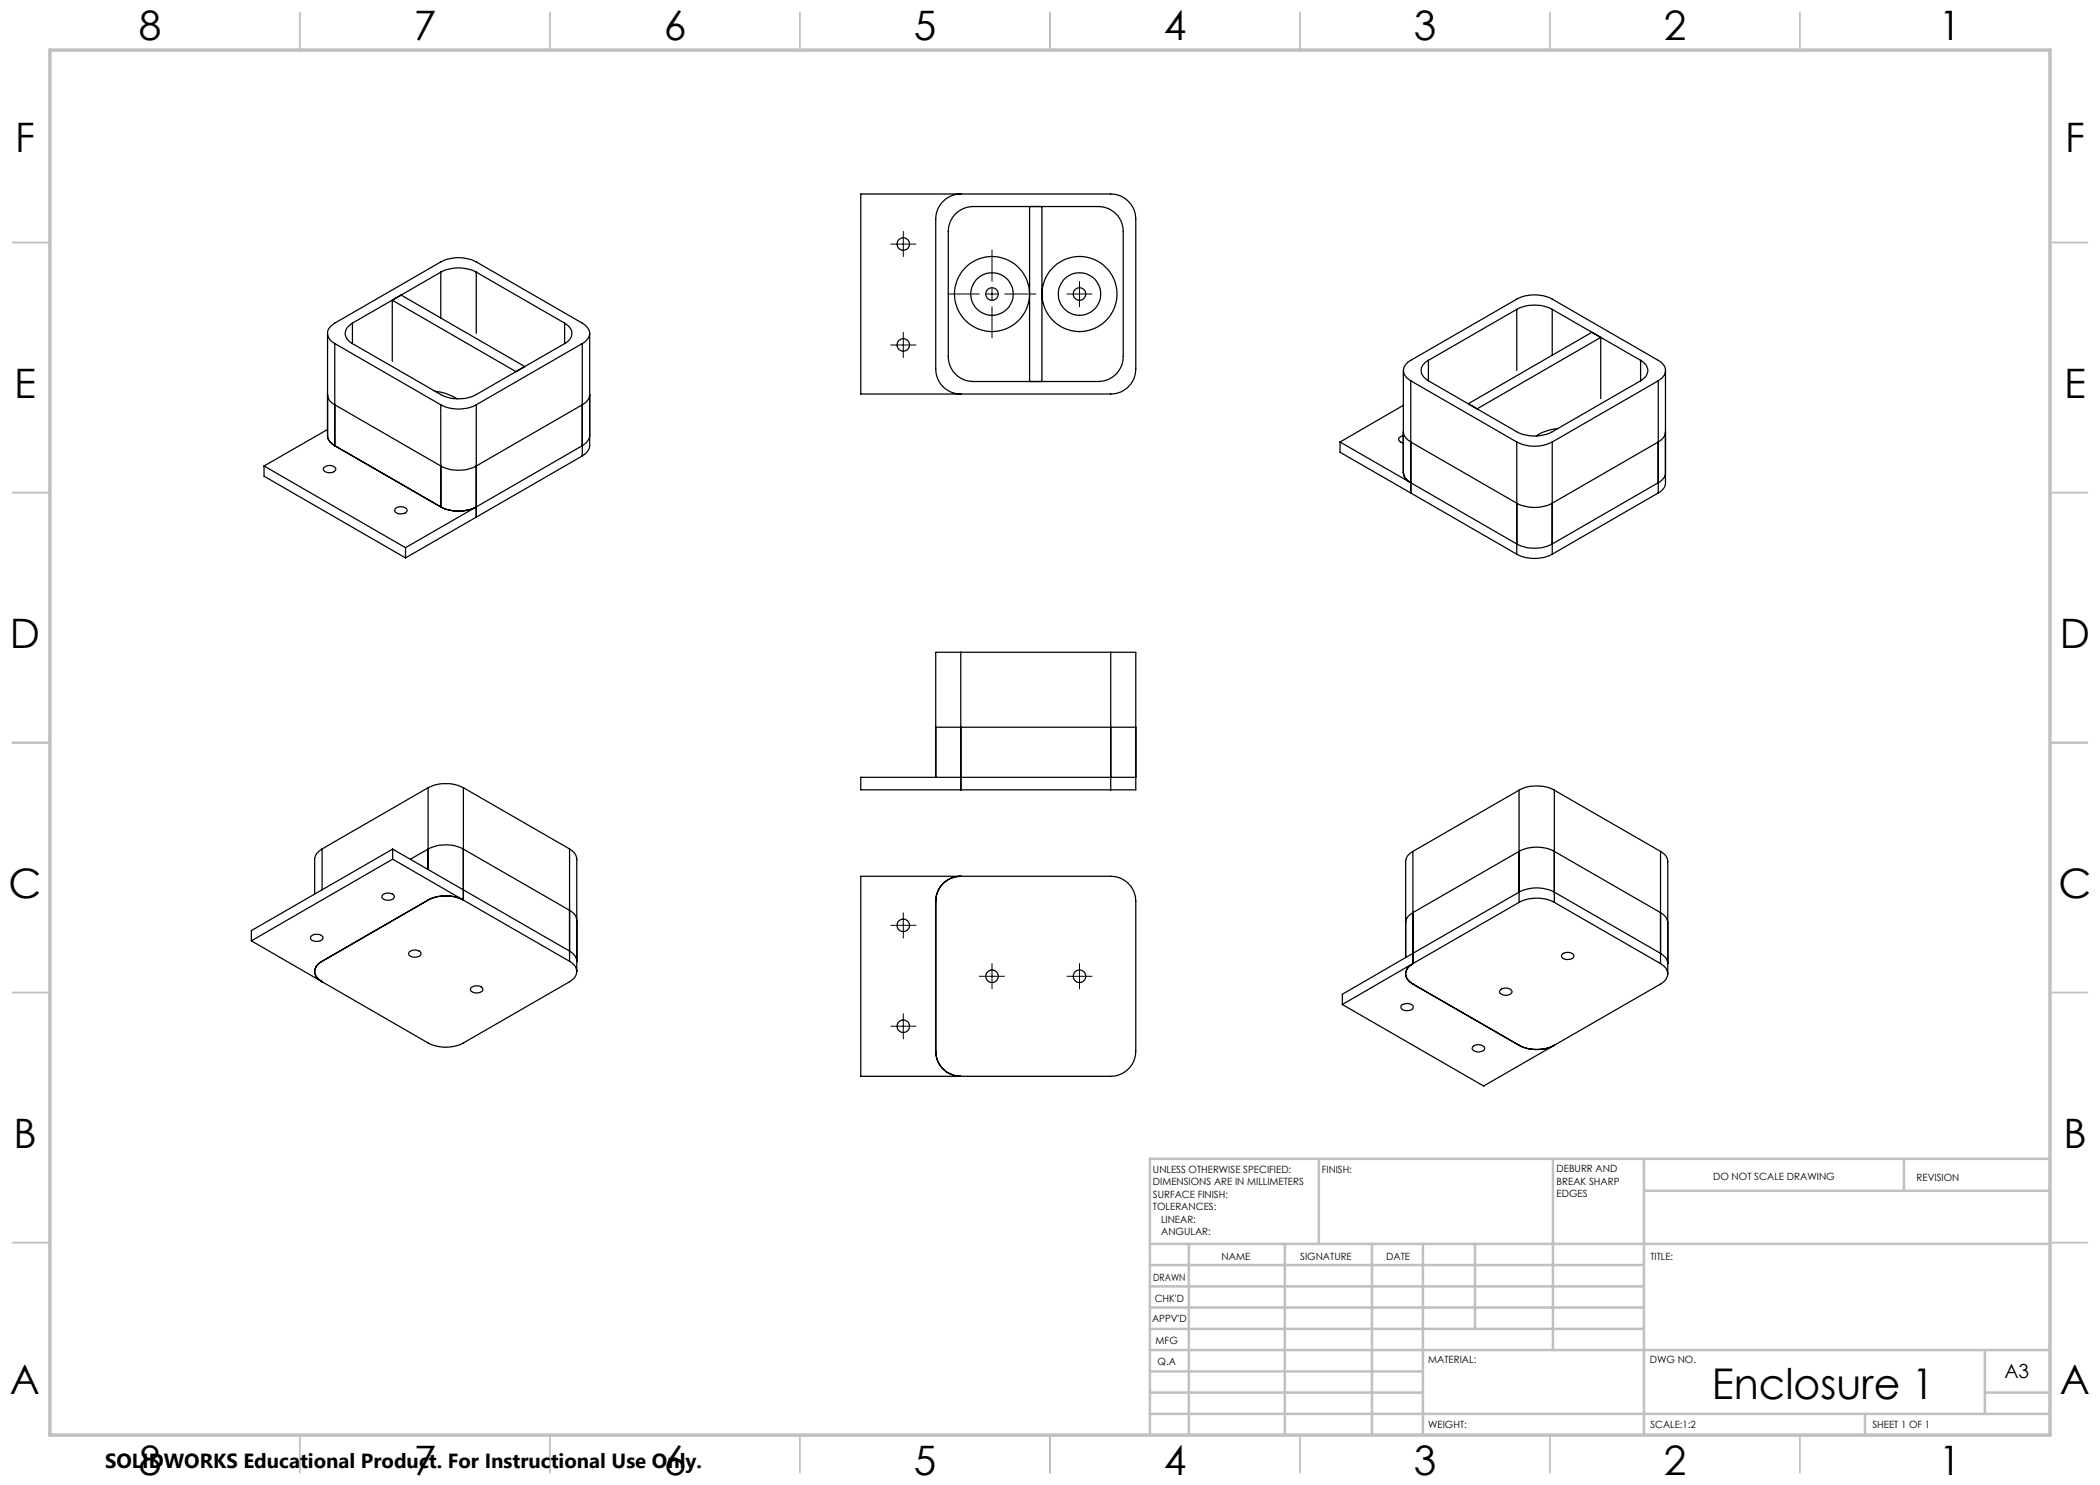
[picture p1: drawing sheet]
<svg xmlns="http://www.w3.org/2000/svg" width="420mm" height="297mm" viewBox="0 0 420 297" stroke-linecap="round" stroke-linejoin="round" font-family="sans-serif">
<g fill="none" stroke="#000" stroke-width=".2">
<path d="M178.2 48.8h5M180.7 46.3v5M189.6 58.8h6.3M197.1 58.8h2.6M198.4 50v6.3M198.4 57.5v2.6M200.9 58.8h6.3M213.4 58.8h5M215.9 56.3v5M178.2 69h5M180.7 66.5v5M198.4 61.3v6.3"/>
<path d="M178.2 185.1h5M180.7 182.6v5M195.9 195.3h5M198.4 192.7v5.1M213.4 195.3h5M215.9 192.7v5.1M178.2 205.2h5M180.7 202.7v5.1"/>
</g>
<g fill="none" stroke="#c0c0c0" stroke-width=".35">
<path d="M60 2.5v7.5M110 2.5v7.5M160 2.5v7.5M210 2.5v7.5M260 2.5v7.5M310 2.5v7.5M360 2.5v7.5M2.5 48.5h7.5M410 48.5h7.5M2.5 98.5h7.5M410 98.5h7.5M2.5 148.5h7.5"/>
<path d="M410 148.5h7.5M2.5 198.5h7.5M410 198.5h7.5M2.5 248.5h7.5M410 248.5h7.5M60 287v7.5M110 287v7.5M160 287v7.5M210 287v7.5M260 287v7.5M310 287v7.5M360 287v7.5"/>
</g>
<g fill="none" stroke="#c0c0c0" stroke-width=".5">
<path d="M263.8 231.8v17M310.6 231.8v38.2M328.8 231.8v55.2M328.8 238.2h81.2M380.8 231.8v6.4M410 231.8h-180v55.2M230 248.8h180M230 257.3h98.8M230 253h98.8M237.8 248.8v38.2M257 248.8v38.2M274.4 248.8v38.2"/>
<path d="M284.6 248.8v38.2M295 248.8v17M230 265.8h98.8M230 261.5h98.8M230 278.5h54.6M230 274.3h54.6M230 270h180M397 278.5h13M397 270v12.8M230 282.8h180M373 282.8v4.2"/>
</g>
<path d="M10 10h400v277h-400z" fill="none" stroke="#c0c0c0" stroke-width=".7"/>
<g fill="none" stroke="#000" stroke-width=".25">
<path d="M172.2 38.8h49.9a5 5 0 0 1 5.1 5v30a5 5 0 0 1-5.1 5h-49.9zM192.2 38.8a5 5 0 0 0-5.1 5v30a5 5 0 0 0 5.1 5M88.2 54.4a7.8 7.8 0 0 1 7 0M88.2 54.4l-17.7 10.2M88.2 54.4v9.2M95.2 54.4l17.7 10.2M95.2 54.4v12.3M190.9 43a4.9 4.9 0 0 1 3.8-1.7h24.9a5 5 0 0 1 5 5v25a5 5 0 0 1-5 5h-24.9a5 5 0 0 1-5-5v-25l.1-1 .3-1zM205.9 41.3v35M208.4 41.3v35M65.5 66.7v20.4a2.46 2.46 0 0 0 1.5 2M65.5 78.9a2.36 2.36 0 0 0 1.5 2.1l21.2 12.2a7.8 7.8 0 0 0 7 0l21.3-12.2a2.5 2.5 0 0 0 1.4-2.1"/>
<path d="M67 68.7a2.17 2.17 0 0 1-1.5-2 2.17 2.17 0 0 1 1.5-2.1l21.2-12.2a7.8 7.8 0 0 1 7 0l21.3 12.2a2.1 2.1 0 0 1 .6 3.7l-.6 .4M67 68.7l21.2 12.3M67 68.7v20.4M70.5 68.7l17.7 10.2a7.8 7.8 0 0 0 7 0l17.7-10.2M70.5 64.6a2.2 2.2 0 0 0-1.1 3.1l1.1 1M70.5 64.6v4.1M78.5 60v12.3M78.5 60l1.7-1 24.8 14.3-1.8 1zM87 78.2a9.6 9.6 0 0 1 4.3 1.6M112.9 64.6a2.17 2.17 0 0 1 1.5 2.1 2.17 2.17 0 0 1-1.5 2M112.9 64.6v4.1M116.5 68.7l-21.3 12.3"/>
<path d="M116.5 68.7v22.5M117.9 66.7v22.4a2.62 2.62 0 0 1-1.4 2.1M280.7 74.1v20.4a2.5 2.5 0 0 0 1.5 2.1M282.2 76.2a2.17 2.17 0 0 1-1.5-2.1 2.17 2.17 0 0 1 1.5-2l21.2-12.3a7.8 7.8 0 0 1 7 0l21.2 12.3a2.17 2.17 0 0 1 1.5 2 2.17 2.17 0 0 1-1.5 2.1M282.2 76.2l21.2 12.2M282.2 76.2v22.4M285.7 72.1a2.17 2.17 0 0 0-1.5 2 2.17 2.17 0 0 0 1.5 2.1M285.7 76.2l17.7 10.2a7.8 7.8 0 0 0 7 0l17.7-10.2M285.7 72.1v4.1M303.4 61.9a7.8 7.8 0 0 1 7 0M303.4 61.9v12.2M303.4 61.9l-17.7 10.2"/>
<path d="M310.4 61.9v9.1M310.4 61.9l17.7 10.2M318.4 66.5l-24.7 14.2M320.1 79.7v-12.2l-24.7 14.3M328.1 72.1a2.1 2.1 0 0 1 1.5 1.8 2.1 2.1 0 0 1-1.1 2l-.4 .3M328.1 72.1v4.1M331.6 76.2l-21.2 12.2M331.6 76.2v22.4M333.1 74.1v22.5a2.36 2.36 0 0 1-1.5 2M52.8 93.2l28.3 16.3M52.8 93.2v2l28.3 16.4M64.8 93.5a1.56 1.56 0 0 1 2.4 .3 1.46 1.46 0 0 1-2.5 .1z"/>
<path d="M65.5 85.9l-12.7 7.3M67 89.1l21.2 12.3M88.2 81a7.8 7.8 0 0 0 7 0M88.2 81v20.4M95.2 81v22.4M116.5 91.2l-21.3 12.2M117.9 87.1a2.62 2.62 0 0 1-1.4 2l-21.3 12.3M268 88.4v2l35.4 20.4M268 88.4l14.2 8.2M280.7 86.4a2.62 2.62 0 0 0 1.5 2l21.2 12.2a7.8 7.8 0 0 0 7 0l21.2-12.2a2.46 2.46 0 0 0 1.5-2M280.7 87.2a.68 .68 0 0 0-.9 .3 .68 .68 0 0 0 .3 .9l.6 .2M280.7 81.1l-12.7 7.3"/>
<path d="M303.4 88.4a7.8 7.8 0 0 0 7 0M303.4 88.4v22.4M310.4 88.4v22.4M311.6 85.7a9.6 9.6 0 0 0-4.3 1.5M331.6 98.6l-21.2 12.2M333.1 94.5a2.36 2.36 0 0 1-1.5 2.1l-21.2 12.2a7.8 7.8 0 0 1-7 0l-21.2-12.2M79.2 101.6a1.55 1.55 0 0 1 2.2 .5 1.42 1.42 0 0 1-2 .6 .58 .58 0 0 1-.4-.5 .58 .58 0 0 1 .2-.6zM81.1 109.5v2.1M88.2 101.4a7.8 7.8 0 0 0 7 0M95.2 103.4l-14.1 8.2M95.2 101.4l-14.1 8.1M303.4 110.8a7.8 7.8 0 0 0 7 0"/>
<path d="M192.2 130.5h-5.1v25M192.2 130.5v27.5M192.2 130.5h29.9M222.1 130.5h5.1v27.5h-5.1M222.1 130.5v27.5M85.6 157.5a8 8 0 0 1 7.1 0M85.6 157.5l-21.2 12.3M85.6 157.5v16.4M92.7 157.5v22.5a7.7 7.7 0 0 0-7.1 0l-21.2 12.3a2.08 2.08 0 0 0-.7 3.6l.7 .5M92.7 157.5l21.2 12.3M187.1 145.4h40.1M227.2 155.5h-55v2.5h49.9"/>
<path d="M303.8 158a7.7 7.7 0 0 1 7.1 0M303.8 158v22.5M303.8 158l-21.2 12.3M310.9 158v22.5M310.9 158l21.2 12.3M64.4 169.8a2.42 2.42 0 0 0-1.5 2v7M64.4 169.8v8.2M76.6 179a1.53 1.53 0 0 1 2.3 .3 1.47 1.47 0 0 1-2.5 .1zM78.5 169.8l35.4 20.4a2.46 2.46 0 0 1 1.5 2.1M78.5 171.8l35.4 20.5M78.5 171.8l-28.2 16.4M78.5 169.8v2"/>
<path d="M78.5 169.8l-28.2 16.3v2.1M82.1 171.8l3.5-2a7.7 7.7 0 0 1 7.1 0l21.2 12.3a2.36 2.36 0 0 1 1.5 2M113.9 169.8a2.46 2.46 0 0 1 1.5 2v22.5M113.9 169.8v22.5M172.2 175.3h49.9a5 5 0 0 1 5.1 5v30a5 5 0 0 1-5.1 5h-49.9zM192.2 175.3a5 5 0 0 0-5.1 5v30a5 5 0 0 0 5.1 5M282.6 170.3a2.36 2.36 0 0 0-1.5 2v19.2M282.6 170.3v22.4M332.1 170.3a2.36 2.36 0 0 1 1.5 2v22.5M332.1 170.3v22.4M50.3 188.2l35.3 20.4a7.7 7.7 0 0 0 7.1 0l21.2-12.2a2.17 2.17 0 0 0 1.1-3.1l-1.1-1M62.3 187.2a1.68 1.68 0 0 1 2.3 .2 1.15 1.15 0 0 1-1.6 .9 .69 .69 0 0 1-.7-.3 .69 .69 0 0 1 0-.8z"/>
<path d="M81.9 190.4a1.64 1.64 0 0 1 2.3 .2 1.33 1.33 0 0 1-2 .7l-.5-.5zM94.4 197.4a1.48 1.48 0 0 1 2.2 .5 1.52 1.52 0 0 1-2.5 0zM281.1 184.6a2.36 2.36 0 0 1 1.5-2.1l21.2-12.2a7.7 7.7 0 0 1 7.1 0l21.2 12.2a2.36 2.36 0 0 1 1.5 2.1M282.6 192.7a2.17 2.17 0 0 0-1.5 2.1 2.17 2.17 0 0 0 1.5 2l21.2 12.3a7.7 7.7 0 0 0 7.1 0M282.6 192.7l-14.1 8.2M300.1 197.9a1.47 1.47 0 0 1 2.3 .5 1.48 1.48 0 0 1-2.5 0zM303.8 180.5a7.7 7.7 0 0 1 7.1 0M303.8 180.5l-21.2 12.2M310.9 180.5l21.2 12.2M312.5 190.8a1.64 1.64 0 0 1 2.3 .3 1.41 1.41 0 0 1-2.3 .5l-.2-.4zM332.1 192.7a2.17 2.17 0 0 1 1.5 2.1 2.17 2.17 0 0 1-1.5 2l-35.4 20.4-28.2-16.3M333.6 192.7a2.46 2.46 0 0 0-1.5-2l-21.2-12.3a7.7 7.7 0 0 0-7.1 0l-35.3 20.5v2"/>
<path d="M280.4 201a1.66 1.66 0 0 1 2.2 .3 1.23 1.23 0 0 1-1.8 .7 .61 .61 0 0 1-.6-.3 .61 .61 0 0 1 .2-.7zM294.6 209.3a1.47 1.47 0 0 1 2.3 .4 1.48 1.48 0 0 1-2.5 0z"/>
<circle cx="180.7" cy="48.8" r="1.25"/>
<circle cx="198.4" cy="58.8" r="4.2"/>
<circle cx="198.4" cy="58.8" r="7.5"/>
<circle cx="198.4" cy="58.8" r="1.26"/>
<circle cx="215.9" cy="58.8" r="4.2"/>
<circle cx="215.9" cy="58.8" r="7.5"/>
<circle cx="215.9" cy="58.8" r="1.26"/>
<circle cx="180.7" cy="69" r="1.25"/>
<circle cx="180.7" cy="185.1" r="1.25"/>
<circle cx="198.4" cy="195.2" r="1.25"/>
<circle cx="215.9" cy="195.2" r="1.25"/>
<circle cx="180.7" cy="205.3" r="1.25"/>
</g>
<text font-size="8.5" x="342.3" y="279.7">Enclosure 1</text>
<g font-size="8.1">
<text x="27.8" y="8">8</text>
<text x="82.8" y="8">7</text>
<text x="132.8" y="8">6</text>
<text x="182.8" y="8">5</text>
<text x="232.8" y="8">4</text>
<text x="282.8" y="8">3</text>
<text x="332.8" y="8">2</text>
<text x="387.8" y="8">1</text>
<text x="3" y="30.4">F</text>
<text x="413" y="30.4">F</text>
<text x="2.8" y="79.6">E</text>
<text x="412.8" y="79.6">E</text>
<text x="2" y="129.6">D</text>
<text x="412" y="129.6">D</text>
<text x="1.7" y="179.6">C</text>
<text x="411.7" y="179.6">C</text>
<text x="2.7" y="229.6">B</text>
<text x="412.7" y="229.6">B</text>
<text x="2" y="278.9">A</text>
<text x="412" y="278.9">A</text>
<text x="27.8" y="295">8</text>
<text x="82.8" y="295">7</text>
<text x="132.8" y="295">6</text>
<text x="182.8" y="295">5</text>
<text x="232.8" y="295">4</text>
<text x="282.8" y="295">3</text>
<text x="332.8" y="295">2</text>
<text x="387.8" y="295">1</text>
</g>
<text font-size="4.1" x="21" y="293.7">SOLIDWORKS Educational Product. For Instructional Use Only.</text>
<text font-size="3.9" x="400.9" y="275.5">A3</text>
<g font-size="2">
<text x="230.6" y="234.6">UNLESS OTHERWISE SPECIFIED:</text>
<text x="230.6" y="237.1">DIMENSIONS ARE IN MILLIMETERS</text>
<text x="230.6" y="239.6">SURFACE FINISH:</text>
<text x="264.4" y="234.6">FINISH:</text>
<text x="311.3" y="234.5">DEBURR AND</text>
<text x="311.3" y="237">BREAK SHARP</text>
<text x="311.3" y="239.5">EDGES</text>
<text x="342.6" y="236">DO NOT SCALE DRAWING</text>
<text x="383.3" y="236.2">REVISION</text>
<text x="230.6" y="242.1">TOLERANCES:</text>
<text x="232.2" y="244.6">LINEAR:</text>
<text x="232.2" y="247.1">ANGULAR:</text>
<text x="244.3" y="252">NAME</text>
<text x="260" y="251.9">SIGNATURE</text>
<text x="277.2" y="251.9">DATE</text>
<text x="330.1" y="251.9">TITLE:</text>
<text x="230.6" y="256.1">DRAWN</text>
<text x="230.9" y="260.3">CHK'D</text>
<text x="230.4" y="264.4">APPV'D</text>
<text x="231.1" y="268.8">MFG</text>
<text x="231.5" y="273">Q.A</text>
<text x="285.6" y="272.5">MATERIAL:</text>
<text x="330" y="272.5">DWG NO.</text>
<text x="285.6" y="285.5">WEIGHT:</text>
<text x="330.1" y="285.6">SCALE:1:2</text>
<text x="374.5" y="285.6">SHEET 1 OF 1</text>
</g>
</svg>
